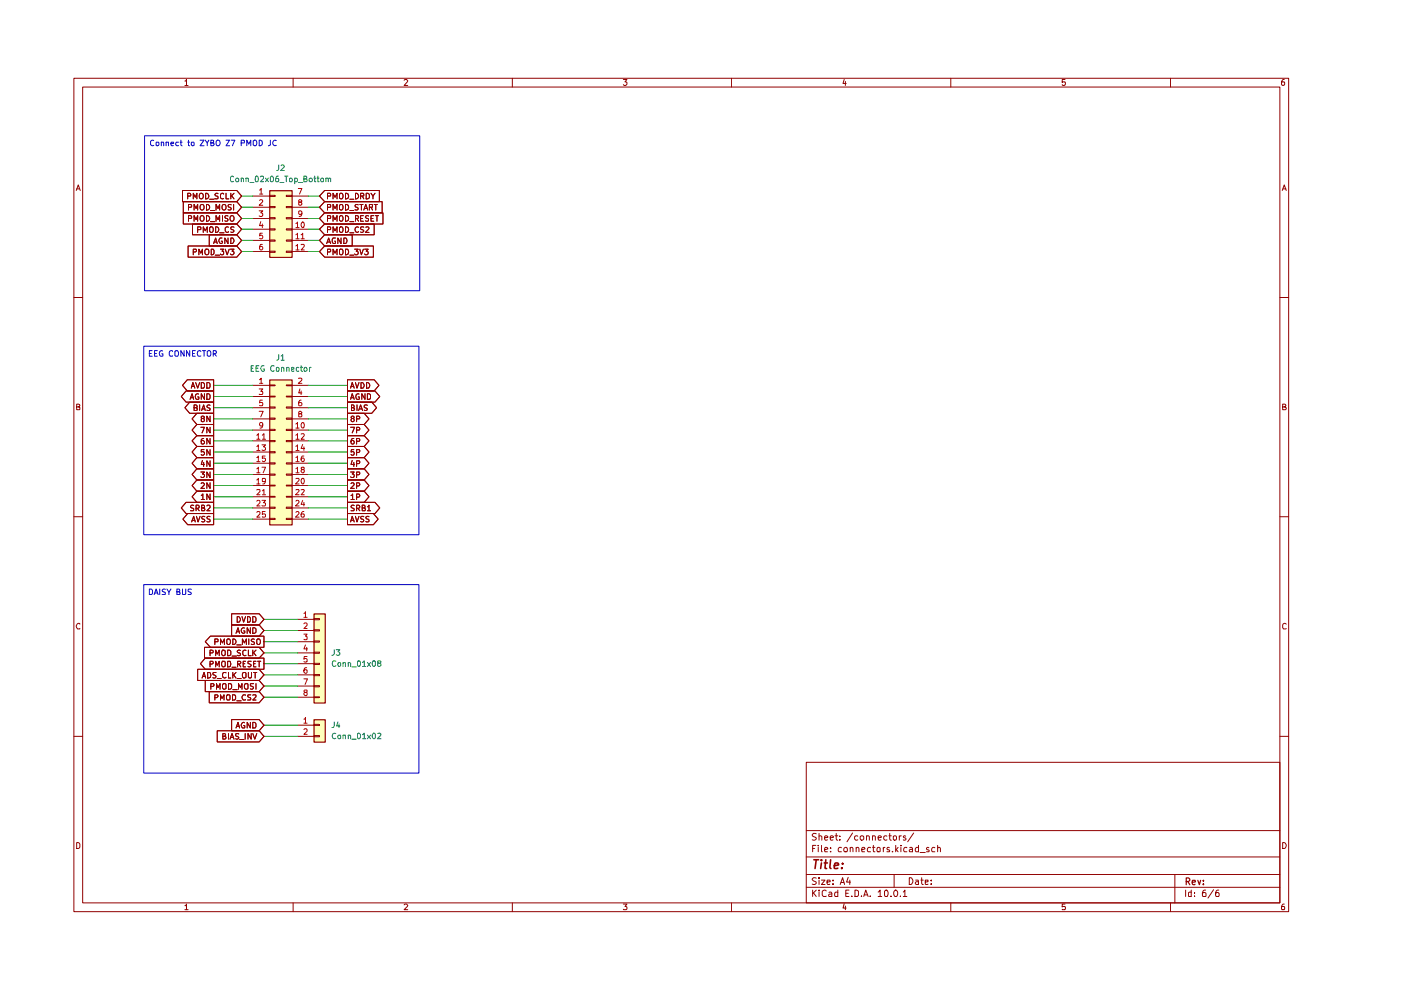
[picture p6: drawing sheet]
(kicad_sch
 (version 20260306)
 (generator "eeschema")
 (generator_version "10.0")
 (paper "A4")
 (lib_symbols
  (symbol "Connector_Generic:Conn_01x02"
   (pin_names
    (offset 1.016) (hide yes)) (exclude_from_sim no) (in_bom yes) (on_board yes)
   (in_pos_files yes)
   (duplicate_pin_numbers_are_jumpers no)
   (property "Reference" "J" (at 0 2.54 0) (show_name no) (do_not_autoplace no) (effects (font (size 1.27 1.27))))
   (property "Value" "Conn_01x02" (at 0 -5.08 0) (show_name no) (do_not_autoplace no) (effects (font (size 1.27 1.27))))
   (property "Footprint" "" (at 0 0 0) (show_name no) (do_not_autoplace no) (hide yes) (effects (font (size 1.27 1.27))))
   (property "Datasheet" "" (at 0 0 0) (show_name no) (do_not_autoplace no) (hide yes) (effects (font (size 1.27 1.27))))
   (property "Description" "Generic connector, single row, 01x02, script generated (kicad-library-utils/schlib/autogen/connector/)" (at 0 0 0) (show_name no) (do_not_autoplace no) (hide yes) (effects (font (size 1.27 1.27))))
   (symbol "Conn_01x02_1_1"
    (rectangle (start -1.27 1.27) (end 1.27 -3.81) (stroke (width 0.254) (type default)) (fill (type background)))
    (rectangle (start -1.27 0.127) (end 0 -0.127) (stroke (width 0.1524) (type default)) (fill (type none)))
    (rectangle (start -1.27 -2.413) (end 0 -2.667) (stroke (width 0.1524) (type default)) (fill (type none)))
    (pin passive line (at -5.08 0 0) (length 3.81) (name "Pin_1" (effects (font (size 1.27 1.27)))) (number "1" (effects (font (size 1.27 1.27)))))
    (pin passive line (at -5.08 -2.54 0) (length 3.81) (name "Pin_2" (effects (font (size 1.27 1.27)))) (number "2" (effects (font (size 1.27 1.27))))))
   (embedded_fonts no))
  (symbol "Connector_Generic:Conn_01x08"
   (pin_names
    (offset 1.016) (hide yes)) (exclude_from_sim no) (in_bom yes) (on_board yes)
   (in_pos_files yes)
   (duplicate_pin_numbers_are_jumpers no)
   (property "Reference" "J" (at 0 10.16 0) (show_name no) (do_not_autoplace no) (effects (font (size 1.27 1.27))))
   (property "Value" "Conn_01x08" (at 0 -12.7 0) (show_name no) (do_not_autoplace no) (effects (font (size 1.27 1.27))))
   (property "Footprint" "" (at 0 0 0) (show_name no) (do_not_autoplace no) (hide yes) (effects (font (size 1.27 1.27))))
   (property "Datasheet" "" (at 0 0 0) (show_name no) (do_not_autoplace no) (hide yes) (effects (font (size 1.27 1.27))))
   (property "Description" "Generic connector, single row, 01x08, script generated (kicad-library-utils/schlib/autogen/connector/)" (at 0 0 0) (show_name no) (do_not_autoplace no) (hide yes) (effects (font (size 1.27 1.27))))
   (symbol "Conn_01x08_1_1"
    (rectangle (start -1.27 8.89) (end 1.27 -11.43) (stroke (width 0.254) (type default)) (fill (type background)))
    (rectangle (start -1.27 7.747) (end 0 7.493) (stroke (width 0.1524) (type default)) (fill (type none)))
    (rectangle (start -1.27 5.207) (end 0 4.953) (stroke (width 0.1524) (type default)) (fill (type none)))
    (rectangle (start -1.27 2.667) (end 0 2.413) (stroke (width 0.1524) (type default)) (fill (type none)))
    (rectangle (start -1.27 0.127) (end 0 -0.127) (stroke (width 0.1524) (type default)) (fill (type none)))
    (rectangle (start -1.27 -2.413) (end 0 -2.667) (stroke (width 0.1524) (type default)) (fill (type none)))
    (rectangle (start -1.27 -4.953) (end 0 -5.207) (stroke (width 0.1524) (type default)) (fill (type none)))
    (rectangle (start -1.27 -7.493) (end 0 -7.747) (stroke (width 0.1524) (type default)) (fill (type none)))
    (rectangle (start -1.27 -10.033) (end 0 -10.287) (stroke (width 0.1524) (type default)) (fill (type none)))
    (pin passive line (at -5.08 7.62 0) (length 3.81) (name "Pin_1" (effects (font (size 1.27 1.27)))) (number "1" (effects (font (size 1.27 1.27)))))
    (pin passive line (at -5.08 5.08 0) (length 3.81) (name "Pin_2" (effects (font (size 1.27 1.27)))) (number "2" (effects (font (size 1.27 1.27)))))
    (pin passive line (at -5.08 2.54 0) (length 3.81) (name "Pin_3" (effects (font (size 1.27 1.27)))) (number "3" (effects (font (size 1.27 1.27)))))
    (pin passive line (at -5.08 0 0) (length 3.81) (name "Pin_4" (effects (font (size 1.27 1.27)))) (number "4" (effects (font (size 1.27 1.27)))))
    (pin passive line (at -5.08 -2.54 0) (length 3.81) (name "Pin_5" (effects (font (size 1.27 1.27)))) (number "5" (effects (font (size 1.27 1.27)))))
    (pin passive line (at -5.08 -5.08 0) (length 3.81) (name "Pin_6" (effects (font (size 1.27 1.27)))) (number "6" (effects (font (size 1.27 1.27)))))
    (pin passive line (at -5.08 -7.62 0) (length 3.81) (name "Pin_7" (effects (font (size 1.27 1.27)))) (number "7" (effects (font (size 1.27 1.27)))))
    (pin passive line (at -5.08 -10.16 0) (length 3.81) (name "Pin_8" (effects (font (size 1.27 1.27)))) (number "8" (effects (font (size 1.27 1.27))))))
   (embedded_fonts no))
  (symbol "Connector_Generic:Conn_02x06_Top_Bottom"
   (pin_names
    (offset 1.016) (hide yes)) (exclude_from_sim no) (in_bom yes) (on_board yes)
   (in_pos_files yes)
   (duplicate_pin_numbers_are_jumpers no)
   (property "Reference" "J" (at 1.27 7.62 0) (show_name no) (do_not_autoplace no) (effects (font (size 1.27 1.27))))
   (property "Value" "Conn_02x06_Top_Bottom" (at 1.27 -10.16 0) (show_name no) (do_not_autoplace no) (effects (font (size 1.27 1.27))))
   (property "Footprint" "" (at 0 0 0) (show_name no) (do_not_autoplace no) (hide yes) (effects (font (size 1.27 1.27))))
   (property "Datasheet" "" (at 0 0 0) (show_name no) (do_not_autoplace no) (hide yes) (effects (font (size 1.27 1.27))))
   (property "Description" "Generic connector, double row, 02x06, top/bottom pin numbering scheme (row 1: 1...pins_per_row, row2: pins_per_row+1 ... num_pins), script generated (kicad-library-utils/schlib/autogen/connector/)" (at 0 0 0) (show_name no) (do_not_autoplace no) (hide yes) (effects (font (size 1.27 1.27))))
   (symbol "Conn_02x06_Top_Bottom_1_1"
    (rectangle (start -1.27 6.35) (end 3.81 -8.89) (stroke (width 0.254) (type default)) (fill (type background)))
    (rectangle (start -1.27 5.207) (end 0 4.953) (stroke (width 0.1524) (type default)) (fill (type none)))
    (rectangle (start -1.27 2.667) (end 0 2.413) (stroke (width 0.1524) (type default)) (fill (type none)))
    (rectangle (start -1.27 0.127) (end 0 -0.127) (stroke (width 0.1524) (type default)) (fill (type none)))
    (rectangle (start -1.27 -2.413) (end 0 -2.667) (stroke (width 0.1524) (type default)) (fill (type none)))
    (rectangle (start -1.27 -4.953) (end 0 -5.207) (stroke (width 0.1524) (type default)) (fill (type none)))
    (rectangle (start -1.27 -7.493) (end 0 -7.747) (stroke (width 0.1524) (type default)) (fill (type none)))
    (rectangle (start 3.81 5.207) (end 2.54 4.953) (stroke (width 0.1524) (type default)) (fill (type none)))
    (rectangle (start 3.81 2.667) (end 2.54 2.413) (stroke (width 0.1524) (type default)) (fill (type none)))
    (rectangle (start 3.81 0.127) (end 2.54 -0.127) (stroke (width 0.1524) (type default)) (fill (type none)))
    (rectangle (start 3.81 -2.413) (end 2.54 -2.667) (stroke (width 0.1524) (type default)) (fill (type none)))
    (rectangle (start 3.81 -4.953) (end 2.54 -5.207) (stroke (width 0.1524) (type default)) (fill (type none)))
    (rectangle (start 3.81 -7.493) (end 2.54 -7.747) (stroke (width 0.1524) (type default)) (fill (type none)))
    (pin passive line (at -5.08 5.08 0) (length 3.81) (name "Pin_1" (effects (font (size 1.27 1.27)))) (number "1" (effects (font (size 1.27 1.27)))))
    (pin passive line (at -5.08 2.54 0) (length 3.81) (name "Pin_2" (effects (font (size 1.27 1.27)))) (number "2" (effects (font (size 1.27 1.27)))))
    (pin passive line (at -5.08 0 0) (length 3.81) (name "Pin_3" (effects (font (size 1.27 1.27)))) (number "3" (effects (font (size 1.27 1.27)))))
    (pin passive line (at -5.08 -2.54 0) (length 3.81) (name "Pin_4" (effects (font (size 1.27 1.27)))) (number "4" (effects (font (size 1.27 1.27)))))
    (pin passive line (at -5.08 -5.08 0) (length 3.81) (name "Pin_5" (effects (font (size 1.27 1.27)))) (number "5" (effects (font (size 1.27 1.27)))))
    (pin passive line (at -5.08 -7.62 0) (length 3.81) (name "Pin_6" (effects (font (size 1.27 1.27)))) (number "6" (effects (font (size 1.27 1.27)))))
    (pin passive line (at 7.62 5.08 180) (length 3.81) (name "Pin_7" (effects (font (size 1.27 1.27)))) (number "7" (effects (font (size 1.27 1.27)))))
    (pin passive line (at 7.62 2.54 180) (length 3.81) (name "Pin_8" (effects (font (size 1.27 1.27)))) (number "8" (effects (font (size 1.27 1.27)))))
    (pin passive line (at 7.62 0 180) (length 3.81) (name "Pin_9" (effects (font (size 1.27 1.27)))) (number "9" (effects (font (size 1.27 1.27)))))
    (pin passive line (at 7.62 -2.54 180) (length 3.81) (name "Pin_10" (effects (font (size 1.27 1.27)))) (number "10" (effects (font (size 1.27 1.27)))))
    (pin passive line (at 7.62 -5.08 180) (length 3.81) (name "Pin_11" (effects (font (size 1.27 1.27)))) (number "11" (effects (font (size 1.27 1.27)))))
    (pin passive line (at 7.62 -7.62 180) (length 3.81) (name "Pin_12" (effects (font (size 1.27 1.27)))) (number "12" (effects (font (size 1.27 1.27))))))
   (embedded_fonts no))
  (symbol "Connector_Generic:Conn_02x13_Odd_Even"
   (pin_names
    (offset 1.016) (hide yes)) (exclude_from_sim no) (in_bom yes) (on_board yes)
   (in_pos_files yes)
   (duplicate_pin_numbers_are_jumpers no)
   (property "Reference" "J" (at 1.27 17.78 0) (show_name no) (do_not_autoplace no) (effects (font (size 1.27 1.27))))
   (property "Value" "Conn_02x13_Odd_Even" (at 1.27 -17.78 0) (show_name no) (do_not_autoplace no) (effects (font (size 1.27 1.27))))
   (property "Footprint" "" (at 0 0 0) (show_name no) (do_not_autoplace no) (hide yes) (effects (font (size 1.27 1.27))))
   (property "Datasheet" "" (at 0 0 0) (show_name no) (do_not_autoplace no) (hide yes) (effects (font (size 1.27 1.27))))
   (property "Description" "Generic connector, double row, 02x13, odd/even pin numbering scheme (row 1 odd numbers, row 2 even numbers), script generated (kicad-library-utils/schlib/autogen/connector/)" (at 0 0 0) (show_name no) (do_not_autoplace no) (hide yes) (effects (font (size 1.27 1.27))))
   (symbol "Conn_02x13_Odd_Even_1_1"
    (rectangle (start -1.27 16.51) (end 3.81 -16.51) (stroke (width 0.254) (type default)) (fill (type background)))
    (rectangle (start -1.27 15.367) (end 0 15.113) (stroke (width 0.1524) (type default)) (fill (type none)))
    (rectangle (start -1.27 12.827) (end 0 12.573) (stroke (width 0.1524) (type default)) (fill (type none)))
    (rectangle (start -1.27 10.287) (end 0 10.033) (stroke (width 0.1524) (type default)) (fill (type none)))
    (rectangle (start -1.27 7.747) (end 0 7.493) (stroke (width 0.1524) (type default)) (fill (type none)))
    (rectangle (start -1.27 5.207) (end 0 4.953) (stroke (width 0.1524) (type default)) (fill (type none)))
    (rectangle (start -1.27 2.667) (end 0 2.413) (stroke (width 0.1524) (type default)) (fill (type none)))
    (rectangle (start -1.27 0.127) (end 0 -0.127) (stroke (width 0.1524) (type default)) (fill (type none)))
    (rectangle (start -1.27 -2.413) (end 0 -2.667) (stroke (width 0.1524) (type default)) (fill (type none)))
    (rectangle (start -1.27 -4.953) (end 0 -5.207) (stroke (width 0.1524) (type default)) (fill (type none)))
    (rectangle (start -1.27 -7.493) (end 0 -7.747) (stroke (width 0.1524) (type default)) (fill (type none)))
    (rectangle (start -1.27 -10.033) (end 0 -10.287) (stroke (width 0.1524) (type default)) (fill (type none)))
    (rectangle (start -1.27 -12.573) (end 0 -12.827) (stroke (width 0.1524) (type default)) (fill (type none)))
    (rectangle (start -1.27 -15.113) (end 0 -15.367) (stroke (width 0.1524) (type default)) (fill (type none)))
    (rectangle (start 3.81 15.367) (end 2.54 15.113) (stroke (width 0.1524) (type default)) (fill (type none)))
    (rectangle (start 3.81 12.827) (end 2.54 12.573) (stroke (width 0.1524) (type default)) (fill (type none)))
    (rectangle (start 3.81 10.287) (end 2.54 10.033) (stroke (width 0.1524) (type default)) (fill (type none)))
    (rectangle (start 3.81 7.747) (end 2.54 7.493) (stroke (width 0.1524) (type default)) (fill (type none)))
    (rectangle (start 3.81 5.207) (end 2.54 4.953) (stroke (width 0.1524) (type default)) (fill (type none)))
    (rectangle (start 3.81 2.667) (end 2.54 2.413) (stroke (width 0.1524) (type default)) (fill (type none)))
    (rectangle (start 3.81 0.127) (end 2.54 -0.127) (stroke (width 0.1524) (type default)) (fill (type none)))
    (rectangle (start 3.81 -2.413) (end 2.54 -2.667) (stroke (width 0.1524) (type default)) (fill (type none)))
    (rectangle (start 3.81 -4.953) (end 2.54 -5.207) (stroke (width 0.1524) (type default)) (fill (type none)))
    (rectangle (start 3.81 -7.493) (end 2.54 -7.747) (stroke (width 0.1524) (type default)) (fill (type none)))
    (rectangle (start 3.81 -10.033) (end 2.54 -10.287) (stroke (width 0.1524) (type default)) (fill (type none)))
    (rectangle (start 3.81 -12.573) (end 2.54 -12.827) (stroke (width 0.1524) (type default)) (fill (type none)))
    (rectangle (start 3.81 -15.113) (end 2.54 -15.367) (stroke (width 0.1524) (type default)) (fill (type none)))
    (pin passive line (at -5.08 15.24 0) (length 3.81) (name "Pin_1" (effects (font (size 1.27 1.27)))) (number "1" (effects (font (size 1.27 1.27)))))
    (pin passive line (at 7.62 15.24 180) (length 3.81) (name "Pin_2" (effects (font (size 1.27 1.27)))) (number "2" (effects (font (size 1.27 1.27)))))
    (pin passive line (at -5.08 12.7 0) (length 3.81) (name "Pin_3" (effects (font (size 1.27 1.27)))) (number "3" (effects (font (size 1.27 1.27)))))
    (pin passive line (at 7.62 12.7 180) (length 3.81) (name "Pin_4" (effects (font (size 1.27 1.27)))) (number "4" (effects (font (size 1.27 1.27)))))
    (pin passive line (at -5.08 10.16 0) (length 3.81) (name "Pin_5" (effects (font (size 1.27 1.27)))) (number "5" (effects (font (size 1.27 1.27)))))
    (pin passive line (at 7.62 10.16 180) (length 3.81) (name "Pin_6" (effects (font (size 1.27 1.27)))) (number "6" (effects (font (size 1.27 1.27)))))
    (pin passive line (at -5.08 7.62 0) (length 3.81) (name "Pin_7" (effects (font (size 1.27 1.27)))) (number "7" (effects (font (size 1.27 1.27)))))
    (pin passive line (at 7.62 7.62 180) (length 3.81) (name "Pin_8" (effects (font (size 1.27 1.27)))) (number "8" (effects (font (size 1.27 1.27)))))
    (pin passive line (at -5.08 5.08 0) (length 3.81) (name "Pin_9" (effects (font (size 1.27 1.27)))) (number "9" (effects (font (size 1.27 1.27)))))
    (pin passive line (at 7.62 5.08 180) (length 3.81) (name "Pin_10" (effects (font (size 1.27 1.27)))) (number "10" (effects (font (size 1.27 1.27)))))
    (pin passive line (at -5.08 2.54 0) (length 3.81) (name "Pin_11" (effects (font (size 1.27 1.27)))) (number "11" (effects (font (size 1.27 1.27)))))
    (pin passive line (at 7.62 2.54 180) (length 3.81) (name "Pin_12" (effects (font (size 1.27 1.27)))) (number "12" (effects (font (size 1.27 1.27)))))
    (pin passive line (at -5.08 0 0) (length 3.81) (name "Pin_13" (effects (font (size 1.27 1.27)))) (number "13" (effects (font (size 1.27 1.27)))))
    (pin passive line (at 7.62 0 180) (length 3.81) (name "Pin_14" (effects (font (size 1.27 1.27)))) (number "14" (effects (font (size 1.27 1.27)))))
    (pin passive line (at -5.08 -2.54 0) (length 3.81) (name "Pin_15" (effects (font (size 1.27 1.27)))) (number "15" (effects (font (size 1.27 1.27)))))
    (pin passive line (at 7.62 -2.54 180) (length 3.81) (name "Pin_16" (effects (font (size 1.27 1.27)))) (number "16" (effects (font (size 1.27 1.27)))))
    (pin passive line (at -5.08 -5.08 0) (length 3.81) (name "Pin_17" (effects (font (size 1.27 1.27)))) (number "17" (effects (font (size 1.27 1.27)))))
    (pin passive line (at 7.62 -5.08 180) (length 3.81) (name "Pin_18" (effects (font (size 1.27 1.27)))) (number "18" (effects (font (size 1.27 1.27)))))
    (pin passive line (at -5.08 -7.62 0) (length 3.81) (name "Pin_19" (effects (font (size 1.27 1.27)))) (number "19" (effects (font (size 1.27 1.27)))))
    (pin passive line (at 7.62 -7.62 180) (length 3.81) (name "Pin_20" (effects (font (size 1.27 1.27)))) (number "20" (effects (font (size 1.27 1.27)))))
    (pin passive line (at -5.08 -10.16 0) (length 3.81) (name "Pin_21" (effects (font (size 1.27 1.27)))) (number "21" (effects (font (size 1.27 1.27)))))
    (pin passive line (at 7.62 -10.16 180) (length 3.81) (name "Pin_22" (effects (font (size 1.27 1.27)))) (number "22" (effects (font (size 1.27 1.27)))))
    (pin passive line (at -5.08 -12.7 0) (length 3.81) (name "Pin_23" (effects (font (size 1.27 1.27)))) (number "23" (effects (font (size 1.27 1.27)))))
    (pin passive line (at 7.62 -12.7 180) (length 3.81) (name "Pin_24" (effects (font (size 1.27 1.27)))) (number "24" (effects (font (size 1.27 1.27)))))
    (pin passive line (at -5.08 -15.24 0) (length 3.81) (name "Pin_25" (effects (font (size 1.27 1.27)))) (number "25" (effects (font (size 1.27 1.27)))))
    (pin passive line (at 7.62 -15.24 180) (length 3.81) (name "Pin_26" (effects (font (size 1.27 1.27)))) (number "26" (effects (font (size 1.27 1.27))))))
   (embedded_fonts no)))
 (text_box "Connect to ZYBO Z7 PMOD JC"
  (exclude_from_sim no)
  (at 26.162 23.114 0)
  (size 62.738 35.306)
  (margins 0.9525 0.9525 0.9525 0.9525)
  (stroke (width 0) (type solid))
  (fill (type none))
  (effects (font (size 1.27 1.27)) (justify left top)))
 (text_box "DAISY BUS"
  (exclude_from_sim no)
  (at 25.908 125.476 0)
  (size 62.738 42.926)
  (margins 0.9525 0.9525 0.9525 0.9525)
  (stroke (width 0) (type solid))
  (fill (type none))
  (effects (font (size 1.27 1.27)) (justify left top)))
 (text_box "EEG CONNECTOR"
  (exclude_from_sim no)
  (at 25.908 71.12 0)
  (size 62.738 42.926)
  (margins 0.9525 0.9525 0.9525 0.9525)
  (stroke (width 0) (type solid))
  (fill (type none))
  (effects (font (size 1.27 1.27)) (justify left top)))
 (wire
  (pts (xy 48.26 49.53) (xy 50.8 49.53))
  (stroke (width 0) (type default)))
 (wire
  (pts (xy 63.5 102.87) (xy 72.39 102.87))
  (stroke (width 0) (type default)))
 (wire
  (pts (xy 63.5 44.45) (xy 66.04 44.45))
  (stroke (width 0) (type default)))
 (wire
  (pts (xy 50.8 87.63) (xy 41.91 87.63))
  (stroke (width 0) (type default)))
 (wire
  (pts (xy 50.8 90.17) (xy 41.91 90.17))
  (stroke (width 0) (type default)))
 (wire
  (pts (xy 63.5 90.17) (xy 72.39 90.17))
  (stroke (width 0) (type default)))
 (wire
  (pts (xy 41.91 80.01) (xy 50.8 80.01))
  (stroke (width 0) (type default)))
 (wire
  (pts (xy 53.34 135.89) (xy 60.96 135.89))
  (stroke (width 0) (type default)))
 (wire
  (pts (xy 63.5 100.33) (xy 72.39 100.33))
  (stroke (width 0) (type default)))
 (wire
  (pts (xy 53.34 148.59) (xy 60.96 148.59))
  (stroke (width 0) (type default)))
 (wire
  (pts (xy 63.5 36.83) (xy 66.04 36.83))
  (stroke (width 0) (type default)))
 (wire
  (pts (xy 63.5 92.71) (xy 72.39 92.71))
  (stroke (width 0) (type default)))
 (wire
  (pts (xy 50.8 110.49) (xy 41.91 110.49))
  (stroke (width 0) (type default)))
 (wire
  (pts (xy 63.5 82.55) (xy 72.39 82.55))
  (stroke (width 0) (type default)))
 (wire
  (pts (xy 50.8 102.87) (xy 41.91 102.87))
  (stroke (width 0) (type default)))
 (wire
  (pts (xy 41.91 82.55) (xy 50.8 82.55))
  (stroke (width 0) (type default)))
 (wire
  (pts (xy 63.5 41.91) (xy 66.04 41.91))
  (stroke (width 0) (type default)))
 (wire
  (pts (xy 63.5 46.99) (xy 66.04 46.99))
  (stroke (width 0) (type default)))
 (wire
  (pts (xy 48.26 41.91) (xy 50.8 41.91))
  (stroke (width 0) (type default)))
 (wire
  (pts (xy 53.34 140.97) (xy 60.96 140.97))
  (stroke (width 0) (type default)))
 (wire
  (pts (xy 53.34 138.43) (xy 60.96 138.43))
  (stroke (width 0) (type default)))
 (wire
  (pts (xy 63.5 110.49) (xy 72.39 110.49))
  (stroke (width 0) (type default)))
 (wire
  (pts (xy 41.91 85.09) (xy 50.8 85.09))
  (stroke (width 0) (type default)))
 (wire
  (pts (xy 50.8 92.71) (xy 41.91 92.71))
  (stroke (width 0) (type default)))
 (wire
  (pts (xy 48.26 44.45) (xy 50.8 44.45))
  (stroke (width 0) (type default)))
 (wire
  (pts (xy 50.8 97.79) (xy 41.91 97.79))
  (stroke (width 0) (type default)))
 (wire
  (pts (xy 53.34 146.05) (xy 60.96 146.05))
  (stroke (width 0) (type default)))
 (wire
  (pts (xy 48.26 39.37) (xy 50.8 39.37))
  (stroke (width 0) (type default)))
 (wire
  (pts (xy 63.5 87.63) (xy 72.39 87.63))
  (stroke (width 0) (type default)))
 (wire
  (pts (xy 48.26 36.83) (xy 50.8 36.83))
  (stroke (width 0) (type default)))
 (wire
  (pts (xy 53.34 143.51) (xy 60.96 143.51))
  (stroke (width 0) (type default)))
 (wire
  (pts (xy 63.5 80.01) (xy 72.39 80.01))
  (stroke (width 0) (type default)))
 (wire
  (pts (xy 50.8 95.25) (xy 41.91 95.25))
  (stroke (width 0) (type default)))
 (wire
  (pts (xy 48.26 46.99) (xy 50.8 46.99))
  (stroke (width 0) (type default)))
 (wire
  (pts (xy 63.5 105.41) (xy 72.39 105.41))
  (stroke (width 0) (type default)))
 (wire
  (pts (xy 63.5 49.53) (xy 66.04 49.53))
  (stroke (width 0) (type default)))
 (wire
  (pts (xy 53.34 157.48) (xy 60.96 157.48))
  (stroke (width 0) (type default)))
 (wire
  (pts (xy 50.8 100.33) (xy 41.91 100.33))
  (stroke (width 0) (type default)))
 (wire
  (pts (xy 63.5 85.09) (xy 72.39 85.09))
  (stroke (width 0) (type default)))
 (wire
  (pts (xy 53.34 133.35) (xy 60.96 133.35))
  (stroke (width 0) (type default)))
 (wire
  (pts (xy 63.5 107.95) (xy 72.39 107.95))
  (stroke (width 0) (type default)))
 (wire
  (pts (xy 50.8 107.95) (xy 41.91 107.95))
  (stroke (width 0) (type default)))
 (wire
  (pts (xy 63.5 39.37) (xy 66.04 39.37))
  (stroke (width 0) (type default)))
 (wire
  (pts (xy 63.5 97.79) (xy 72.39 97.79))
  (stroke (width 0) (type default)))
 (wire
  (pts (xy 53.34 160.02) (xy 60.96 160.02))
  (stroke (width 0) (type default)))
 (wire
  (pts (xy 53.34 151.13) (xy 60.96 151.13))
  (stroke (width 0) (type default)))
 (wire
  (pts (xy 50.8 105.41) (xy 41.91 105.41))
  (stroke (width 0) (type default)))
 (wire
  (pts (xy 63.5 95.25) (xy 72.39 95.25))
  (stroke (width 0) (type default)))
 (global_label "3N"
  (shape output)
  (at 41.91 100.33 180)
  (fields_autoplaced yes)
  (effects (font (size 1.27 1.27)) (justify right))
  (property "Intersheetrefs" "${INTERSHEET_REFS}" (at 36.3848 100.33 0) (hide yes) (show_name no) (do_not_autoplace no) (effects (font (size 1.27 1.27)) (justify right))))
 (global_label "AGND"
  (shape output)
  (at 72.39 82.55 0)
  (fields_autoplaced yes)
  (effects (font (size 1.27 1.27)) (justify left))
  (property "Intersheetrefs" "${INTERSHEET_REFS}" (at 80.3343 82.55 0) (hide yes) (show_name no) (do_not_autoplace no) (effects (font (size 1.27 1.27)) (justify left))))
 (global_label "PMOD_START"
  (shape input)
  (at 66.04 39.37 0)
  (fields_autoplaced yes)
  (effects (font (size 1.27 1.27)) (justify left))
  (property "Intersheetrefs" "${INTERSHEET_REFS}" (at 80.818 39.37 0) (hide yes) (show_name no) (do_not_autoplace no) (effects (font (size 1.27 1.27)) (justify left))))
 (global_label "BIAS"
  (shape output)
  (at 41.91 85.09 180)
  (fields_autoplaced yes)
  (effects (font (size 1.27 1.27)) (justify right))
  (property "Intersheetrefs" "${INTERSHEET_REFS}" (at 34.7519 85.09 0) (hide yes) (show_name no) (do_not_autoplace no) (effects (font (size 1.27 1.27)) (justify right))))
 (global_label "PMOD_MOSI"
  (shape input)
  (at 53.34 148.59 180)
  (fields_autoplaced yes)
  (effects (font (size 1.27 1.27)) (justify right))
  (property "Intersheetrefs" "${INTERSHEET_REFS}" (at 39.4691 148.59 0) (hide yes) (show_name no) (do_not_autoplace no) (effects (font (size 1.27 1.27)) (justify right))))
 (global_label "AGND"
  (shape input)
  (at 53.34 135.89 180)
  (fields_autoplaced yes)
  (effects (font (size 1.27 1.27)) (justify right))
  (property "Intersheetrefs" "${INTERSHEET_REFS}" (at 45.3957 135.89 0) (hide yes) (show_name no) (do_not_autoplace no) (effects (font (size 1.27 1.27)) (justify right))))
 (global_label "1P"
  (shape output)
  (at 72.39 105.41 0)
  (fields_autoplaced yes)
  (effects (font (size 1.27 1.27)) (justify left))
  (property "Intersheetrefs" "${INTERSHEET_REFS}" (at 77.8547 105.41 0) (hide yes) (show_name no) (do_not_autoplace no) (effects (font (size 1.27 1.27)) (justify left))))
 (global_label "PMOD_MISO"
  (shape input)
  (at 48.26 41.91 180)
  (fields_autoplaced yes)
  (effects (font (size 1.27 1.27)) (justify right))
  (property "Intersheetrefs" "${INTERSHEET_REFS}" (at 34.3891 41.91 0) (hide yes) (show_name no) (do_not_autoplace no) (effects (font (size 1.27 1.27)) (justify right))))
 (global_label "2N"
  (shape output)
  (at 41.91 102.87 180)
  (fields_autoplaced yes)
  (effects (font (size 1.27 1.27)) (justify right))
  (property "Intersheetrefs" "${INTERSHEET_REFS}" (at 36.3848 102.87 0) (hide yes) (show_name no) (do_not_autoplace no) (effects (font (size 1.27 1.27)) (justify right))))
 (global_label "AVSS"
  (shape output)
  (at 41.91 110.49 180)
  (fields_autoplaced yes)
  (effects (font (size 1.27 1.27)) (justify right))
  (property "Intersheetrefs" "${INTERSHEET_REFS}" (at 34.3286 110.49 0) (hide yes) (show_name no) (do_not_autoplace no) (effects (font (size 1.27 1.27)) (justify right))))
 (global_label "DVDD"
  (shape input)
  (at 53.34 133.35 180)
  (fields_autoplaced yes)
  (effects (font (size 1.27 1.27)) (justify right))
  (property "Intersheetrefs" "${INTERSHEET_REFS}" (at 45.4562 133.35 0) (hide yes) (show_name no) (do_not_autoplace no) (effects (font (size 1.27 1.27)) (justify right))))
 (global_label "SRB1"
  (shape output)
  (at 72.39 107.95 0)
  (fields_autoplaced yes)
  (effects (font (size 1.27 1.27)) (justify left))
  (property "Intersheetrefs" "${INTERSHEET_REFS}" (at 80.3342 107.95 0) (hide yes) (show_name no) (do_not_autoplace no) (effects (font (size 1.27 1.27)) (justify left))))
 (global_label "8P"
  (shape output)
  (at 72.39 87.63 0)
  (fields_autoplaced yes)
  (effects (font (size 1.27 1.27)) (justify left))
  (property "Intersheetrefs" "${INTERSHEET_REFS}" (at 77.8547 87.63 0) (hide yes) (show_name no) (do_not_autoplace no) (effects (font (size 1.27 1.27)) (justify left))))
 (global_label "PMOD_SCLK"
  (shape input)
  (at 53.34 140.97 180)
  (fields_autoplaced yes)
  (effects (font (size 1.27 1.27)) (justify right))
  (property "Intersheetrefs" "${INTERSHEET_REFS}" (at 39.2877 140.97 0) (hide yes) (show_name no) (do_not_autoplace no) (effects (font (size 1.27 1.27)) (justify right))))
 (global_label "PMOD_3V3"
  (shape input)
  (at 66.04 49.53 0)
  (fields_autoplaced yes)
  (effects (font (size 1.27 1.27)) (justify left))
  (property "Intersheetrefs" "${INTERSHEET_REFS}" (at 78.8223 49.53 0) (hide yes) (show_name no) (do_not_autoplace no) (effects (font (size 1.27 1.27)) (justify left))))
 (global_label "AGND"
  (shape input)
  (at 66.04 46.99 0)
  (fields_autoplaced yes)
  (effects (font (size 1.27 1.27)) (justify left))
  (property "Intersheetrefs" "${INTERSHEET_REFS}" (at 73.9843 46.99 0) (hide yes) (show_name no) (do_not_autoplace no) (effects (font (size 1.27 1.27)) (justify left))))
 (global_label "2P"
  (shape output)
  (at 72.39 102.87 0)
  (fields_autoplaced yes)
  (effects (font (size 1.27 1.27)) (justify left))
  (property "Intersheetrefs" "${INTERSHEET_REFS}" (at 77.8547 102.87 0) (hide yes) (show_name no) (do_not_autoplace no) (effects (font (size 1.27 1.27)) (justify left))))
 (global_label "PMOD_CS2"
  (shape input)
  (at 66.04 44.45 0)
  (fields_autoplaced yes)
  (effects (font (size 1.27 1.27)) (justify left))
  (property "Intersheetrefs" "${INTERSHEET_REFS}" (at 79.0037 44.45 0) (hide yes) (show_name no) (do_not_autoplace no) (effects (font (size 1.27 1.27)) (justify left))))
 (global_label "AGND"
  (shape output)
  (at 41.91 82.55 180)
  (fields_autoplaced yes)
  (effects (font (size 1.27 1.27)) (justify right))
  (property "Intersheetrefs" "${INTERSHEET_REFS}" (at 33.9657 82.55 0) (hide yes) (show_name no) (do_not_autoplace no) (effects (font (size 1.27 1.27)) (justify right))))
 (global_label "6N"
  (shape output)
  (at 41.91 92.71 180)
  (fields_autoplaced yes)
  (effects (font (size 1.27 1.27)) (justify right))
  (property "Intersheetrefs" "${INTERSHEET_REFS}" (at 36.3848 92.71 0) (hide yes) (show_name no) (do_not_autoplace no) (effects (font (size 1.27 1.27)) (justify right))))
 (global_label "PMOD_MISO"
  (shape output)
  (at 53.34 138.43 180)
  (fields_autoplaced yes)
  (effects (font (size 1.27 1.27)) (justify right))
  (property "Intersheetrefs" "${INTERSHEET_REFS}" (at 39.4691 138.43 0) (hide yes) (show_name no) (do_not_autoplace no) (effects (font (size 1.27 1.27)) (justify right))))
 (global_label "PMOD_CS2"
  (shape input)
  (at 53.34 151.13 180)
  (fields_autoplaced yes)
  (effects (font (size 1.27 1.27)) (justify right))
  (property "Intersheetrefs" "${INTERSHEET_REFS}" (at 40.3763 151.13 0) (hide yes) (show_name no) (do_not_autoplace no) (effects (font (size 1.27 1.27)) (justify right))))
 (global_label "4N"
  (shape output)
  (at 41.91 97.79 180)
  (fields_autoplaced yes)
  (effects (font (size 1.27 1.27)) (justify right))
  (property "Intersheetrefs" "${INTERSHEET_REFS}" (at 36.3848 97.79 0) (hide yes) (show_name no) (do_not_autoplace no) (effects (font (size 1.27 1.27)) (justify right))))
 (global_label "BIAS_INV"
  (shape input)
  (at 53.34 160.02 180)
  (fields_autoplaced yes)
  (effects (font (size 1.27 1.27)) (justify right))
  (property "Intersheetrefs" "${INTERSHEET_REFS}" (at 42.1904 160.02 0) (hide yes) (show_name no) (do_not_autoplace no) (effects (font (size 1.27 1.27)) (justify right))))
 (global_label "PMOD_3V3"
  (shape input)
  (at 48.26 49.53 180)
  (fields_autoplaced yes)
  (effects (font (size 1.27 1.27)) (justify right))
  (property "Intersheetrefs" "${INTERSHEET_REFS}" (at 35.4777 49.53 0) (hide yes) (show_name no) (do_not_autoplace no) (effects (font (size 1.27 1.27)) (justify right))))
 (global_label "8N"
  (shape output)
  (at 41.91 87.63 180)
  (fields_autoplaced yes)
  (effects (font (size 1.27 1.27)) (justify right))
  (property "Intersheetrefs" "${INTERSHEET_REFS}" (at 36.3848 87.63 0) (hide yes) (show_name no) (do_not_autoplace no) (effects (font (size 1.27 1.27)) (justify right))))
 (global_label "PMOD_RESET"
  (shape input)
  (at 66.04 41.91 0)
  (fields_autoplaced yes)
  (effects (font (size 1.27 1.27)) (justify left))
  (property "Intersheetrefs" "${INTERSHEET_REFS}" (at 81.0598 41.91 0) (hide yes) (show_name no) (do_not_autoplace no) (effects (font (size 1.27 1.27)) (justify left))))
 (global_label "PMOD_DRDY"
  (shape input)
  (at 66.04 36.83 0)
  (fields_autoplaced yes)
  (effects (font (size 1.27 1.27)) (justify left))
  (property "Intersheetrefs" "${INTERSHEET_REFS}" (at 80.2133 36.83 0) (hide yes) (show_name no) (do_not_autoplace no) (effects (font (size 1.27 1.27)) (justify left))))
 (global_label "AVDD"
  (shape output)
  (at 41.91 80.01 180)
  (fields_autoplaced yes)
  (effects (font (size 1.27 1.27)) (justify right))
  (property "Intersheetrefs" "${INTERSHEET_REFS}" (at 34.2076 80.01 0) (hide yes) (show_name no) (do_not_autoplace no) (effects (font (size 1.27 1.27)) (justify right))))
 (global_label "3P"
  (shape output)
  (at 72.39 100.33 0)
  (fields_autoplaced yes)
  (effects (font (size 1.27 1.27)) (justify left))
  (property "Intersheetrefs" "${INTERSHEET_REFS}" (at 77.8547 100.33 0) (hide yes) (show_name no) (do_not_autoplace no) (effects (font (size 1.27 1.27)) (justify left))))
 (global_label "7N"
  (shape output)
  (at 41.91 90.17 180)
  (fields_autoplaced yes)
  (effects (font (size 1.27 1.27)) (justify right))
  (property "Intersheetrefs" "${INTERSHEET_REFS}" (at 36.3848 90.17 0) (hide yes) (show_name no) (do_not_autoplace no) (effects (font (size 1.27 1.27)) (justify right))))
 (global_label "AGND"
  (shape input)
  (at 48.26 46.99 180)
  (fields_autoplaced yes)
  (effects (font (size 1.27 1.27)) (justify right))
  (property "Intersheetrefs" "${INTERSHEET_REFS}" (at 40.3157 46.99 0) (hide yes) (show_name no) (do_not_autoplace no) (effects (font (size 1.27 1.27)) (justify right))))
 (global_label "SRB2"
  (shape output)
  (at 41.91 107.95 180)
  (fields_autoplaced yes)
  (effects (font (size 1.27 1.27)) (justify right))
  (property "Intersheetrefs" "${INTERSHEET_REFS}" (at 33.9658 107.95 0) (hide yes) (show_name no) (do_not_autoplace no) (effects (font (size 1.27 1.27)) (justify right))))
 (global_label "BIAS"
  (shape output)
  (at 72.39 85.09 0)
  (fields_autoplaced yes)
  (effects (font (size 1.27 1.27)) (justify left))
  (property "Intersheetrefs" "${INTERSHEET_REFS}" (at 79.5481 85.09 0) (hide yes) (show_name no) (do_not_autoplace no) (effects (font (size 1.27 1.27)) (justify left))))
 (global_label "AVDD"
  (shape output)
  (at 72.39 80.01 0)
  (fields_autoplaced yes)
  (effects (font (size 1.27 1.27)) (justify left))
  (property "Intersheetrefs" "${INTERSHEET_REFS}" (at 80.0924 80.01 0) (hide yes) (show_name no) (do_not_autoplace no) (effects (font (size 1.27 1.27)) (justify left))))
 (global_label "1N"
  (shape output)
  (at 41.91 105.41 180)
  (fields_autoplaced yes)
  (effects (font (size 1.27 1.27)) (justify right))
  (property "Intersheetrefs" "${INTERSHEET_REFS}" (at 36.3848 105.41 0) (hide yes) (show_name no) (do_not_autoplace no) (effects (font (size 1.27 1.27)) (justify right))))
 (global_label "AVSS"
  (shape output)
  (at 72.39 110.49 0)
  (fields_autoplaced yes)
  (effects (font (size 1.27 1.27)) (justify left))
  (property "Intersheetrefs" "${INTERSHEET_REFS}" (at 79.9714 110.49 0) (hide yes) (show_name no) (do_not_autoplace no) (effects (font (size 1.27 1.27)) (justify left))))
 (global_label "5N"
  (shape output)
  (at 41.91 95.25 180)
  (fields_autoplaced yes)
  (effects (font (size 1.27 1.27)) (justify right))
  (property "Intersheetrefs" "${INTERSHEET_REFS}" (at 36.3848 95.25 0) (hide yes) (show_name no) (do_not_autoplace no) (effects (font (size 1.27 1.27)) (justify right))))
 (global_label "5P"
  (shape output)
  (at 72.39 95.25 0)
  (fields_autoplaced yes)
  (effects (font (size 1.27 1.27)) (justify left))
  (property "Intersheetrefs" "${INTERSHEET_REFS}" (at 77.8547 95.25 0) (hide yes) (show_name no) (do_not_autoplace no) (effects (font (size 1.27 1.27)) (justify left))))
 (global_label "6P"
  (shape output)
  (at 72.39 92.71 0)
  (fields_autoplaced yes)
  (effects (font (size 1.27 1.27)) (justify left))
  (property "Intersheetrefs" "${INTERSHEET_REFS}" (at 77.8547 92.71 0) (hide yes) (show_name no) (do_not_autoplace no) (effects (font (size 1.27 1.27)) (justify left))))
 (global_label "PMOD_RESET"
  (shape output)
  (at 53.34 143.51 180)
  (fields_autoplaced yes)
  (effects (font (size 1.27 1.27)) (justify right))
  (property "Intersheetrefs" "${INTERSHEET_REFS}" (at 38.3202 143.51 0) (hide yes) (show_name no) (do_not_autoplace no) (effects (font (size 1.27 1.27)) (justify right))))
 (global_label "PMOD_MOSI"
  (shape input)
  (at 48.26 39.37 180)
  (fields_autoplaced yes)
  (effects (font (size 1.27 1.27)) (justify right))
  (property "Intersheetrefs" "${INTERSHEET_REFS}" (at 34.3891 39.37 0) (hide yes) (show_name no) (do_not_autoplace no) (effects (font (size 1.27 1.27)) (justify right))))
 (global_label "ADS_CLK_OUT"
  (shape input)
  (at 53.34 146.05 180)
  (fields_autoplaced yes)
  (effects (font (size 1.27 1.27)) (justify right))
  (property "Intersheetrefs" "${INTERSHEET_REFS}" (at 37.6548 146.05 0) (hide yes) (show_name no) (do_not_autoplace no) (effects (font (size 1.27 1.27)) (justify right))))
 (global_label "PMOD_CS"
  (shape input)
  (at 48.26 44.45 180)
  (fields_autoplaced yes)
  (effects (font (size 1.27 1.27)) (justify right))
  (property "Intersheetrefs" "${INTERSHEET_REFS}" (at 36.5058 44.45 0) (hide yes) (show_name no) (do_not_autoplace no) (effects (font (size 1.27 1.27)) (justify right))))
 (global_label "PMOD_SCLK"
  (shape input)
  (at 48.26 36.83 180)
  (fields_autoplaced yes)
  (effects (font (size 1.27 1.27)) (justify right))
  (property "Intersheetrefs" "${INTERSHEET_REFS}" (at 34.2077 36.83 0) (hide yes) (show_name no) (do_not_autoplace no) (effects (font (size 1.27 1.27)) (justify right))))
 (global_label "4P"
  (shape output)
  (at 72.39 97.79 0)
  (fields_autoplaced yes)
  (effects (font (size 1.27 1.27)) (justify left))
  (property "Intersheetrefs" "${INTERSHEET_REFS}" (at 77.8547 97.79 0) (hide yes) (show_name no) (do_not_autoplace no) (effects (font (size 1.27 1.27)) (justify left))))
 (global_label "7P"
  (shape output)
  (at 72.39 90.17 0)
  (fields_autoplaced yes)
  (effects (font (size 1.27 1.27)) (justify left))
  (property "Intersheetrefs" "${INTERSHEET_REFS}" (at 77.8547 90.17 0) (hide yes) (show_name no) (do_not_autoplace no) (effects (font (size 1.27 1.27)) (justify left))))
 (global_label "AGND"
  (shape input)
  (at 53.34 157.48 180)
  (fields_autoplaced yes)
  (effects (font (size 1.27 1.27)) (justify right))
  (property "Intersheetrefs" "${INTERSHEET_REFS}" (at 45.3957 157.48 0) (hide yes) (show_name no) (do_not_autoplace no) (effects (font (size 1.27 1.27)) (justify right))))
 (symbol
  (lib_id "Connector_Generic:Conn_01x02")
  (at 66.04 157.48 0)
  (unit 1)
  (body_style 1)
  (exclude_from_sim no)
  (in_bom yes)
  (on_board yes)
  (in_pos_files yes)
  (dnp no)
  (fields_autoplaced yes)
  (property "Reference" "J4" (at 68.58 157.4799 0) (show_name no) (do_not_autoplace no) (effects (font (size 1.27 1.27)) (justify left)))
  (property "Value" "Conn_01x02" (at 68.58 160.0199 0) (show_name no) (do_not_autoplace no) (effects (font (size 1.27 1.27)) (justify left)))
  (property "Footprint" "Connector_PinSocket_2.54mm:PinSocket_1x02_P2.54mm_Vertical" (at 66.04 157.48 0) (hide yes) (show_name no) (do_not_autoplace no) (effects (font (size 1.27 1.27))))
  (property "Datasheet" "" (at 66.04 157.48 0) (hide yes) (show_name no) (do_not_autoplace no) (effects (font (size 1.27 1.27))))
  (property "Description" "Generic connector, single row, 01x02, script generated (kicad-library-utils/schlib/autogen/connector/)" (at 66.04 157.48 0) (hide yes) (show_name no) (do_not_autoplace no) (effects (font (size 1.27 1.27))))
  (pin "2")
  (pin "1"))
 (symbol
  (lib_id "Connector_Generic:Conn_01x08")
  (at 66.04 140.97 0)
  (unit 1)
  (body_style 1)
  (exclude_from_sim no)
  (in_bom yes)
  (on_board yes)
  (in_pos_files yes)
  (dnp no)
  (fields_autoplaced yes)
  (property "Reference" "J3" (at 68.58 140.9699 0) (show_name no) (do_not_autoplace no) (effects (font (size 1.27 1.27)) (justify left)))
  (property "Value" "Conn_01x08" (at 68.58 143.5099 0) (show_name no) (do_not_autoplace no) (effects (font (size 1.27 1.27)) (justify left)))
  (property "Footprint" "Connector_PinSocket_2.54mm:PinSocket_1x08_P2.54mm_Vertical" (at 66.04 140.97 0) (hide yes) (show_name no) (do_not_autoplace no) (effects (font (size 1.27 1.27))))
  (property "Datasheet" "" (at 66.04 140.97 0) (hide yes) (show_name no) (do_not_autoplace no) (effects (font (size 1.27 1.27))))
  (property "Description" "Generic connector, single row, 01x08, script generated (kicad-library-utils/schlib/autogen/connector/)" (at 66.04 140.97 0) (hide yes) (show_name no) (do_not_autoplace no) (effects (font (size 1.27 1.27))))
  (pin "4")
  (pin "5")
  (pin "7")
  (pin "6")
  (pin "1")
  (pin "2")
  (pin "3")
  (pin "8"))
 (symbol
  (lib_id "Connector_Generic:Conn_02x13_Odd_Even")
  (at 55.88 95.25 0)
  (unit 1)
  (body_style 1)
  (exclude_from_sim no)
  (in_bom yes)
  (on_board yes)
  (in_pos_files yes)
  (dnp no)
  (fields_autoplaced yes)
  (property "Reference" "J1" (at 57.15 73.66 0) (show_name no) (do_not_autoplace no) (effects (font (size 1.27 1.27))))
  (property "Value" "EEG Connector" (at 57.15 76.2 0) (show_name no) (do_not_autoplace no) (effects (font (size 1.27 1.27))))
  (property "Footprint" "myLibrary:PinHeader_2x13_P2.54mm_Horizontal_mirror" (at 55.88 95.25 0) (hide yes) (show_name no) (do_not_autoplace no) (effects (font (size 1.27 1.27))))
  (property "Datasheet" "" (at 55.88 95.25 0) (hide yes) (show_name no) (do_not_autoplace no) (effects (font (size 1.27 1.27))))
  (property "Description" "Generic connector, double row, 02x13, odd/even pin numbering scheme (row 1 odd numbers, row 2 even numbers), script generated (kicad-library-utils/schlib/autogen/connector/)" (at 55.88 95.25 0) (hide yes) (show_name no) (do_not_autoplace no) (effects (font (size 1.27 1.27))))
  (pin "17")
  (pin "6")
  (pin "16")
  (pin "5")
  (pin "3")
  (pin "2")
  (pin "14")
  (pin "13")
  (pin "7")
  (pin "15")
  (pin "9")
  (pin "11")
  (pin "12")
  (pin "10")
  (pin "8")
  (pin "1")
  (pin "4")
  (pin "24")
  (pin "26")
  (pin "21")
  (pin "18")
  (pin "19")
  (pin "22")
  (pin "23")
  (pin "25")
  (pin "20"))
 (symbol
  (lib_id "Connector_Generic:Conn_02x06_Top_Bottom")
  (at 55.88 41.91 0)
  (unit 1)
  (body_style 1)
  (exclude_from_sim no)
  (in_bom yes)
  (on_board yes)
  (in_pos_files yes)
  (dnp no)
  (fields_autoplaced yes)
  (property "Reference" "J2" (at 57.15 30.48 0) (show_name no) (do_not_autoplace no) (effects (font (size 1.27 1.27))))
  (property "Value" "Conn_02x06_Top_Bottom" (at 57.15 33.02 0) (show_name no) (do_not_autoplace no) (effects (font (size 1.27 1.27))))
  (property "Footprint" "myLibrary:PinHeader_2x06_P2.54mm_Horizontal_pmod" (at 55.88 41.91 0) (hide yes) (show_name no) (do_not_autoplace no) (effects (font (size 1.27 1.27))))
  (property "Datasheet" "" (at 55.88 41.91 0) (hide yes) (show_name no) (do_not_autoplace no) (effects (font (size 1.27 1.27))))
  (property "Description" "Generic connector, double row, 02x06, top/bottom pin numbering scheme (row 1: 1...pins_per_row, row2: pins_per_row+1 ... num_pins), script generated (kicad-library-utils/schlib/autogen/connector/)" (at 55.88 41.91 0) (hide yes) (show_name no) (do_not_autoplace no) (effects (font (size 1.27 1.27))))
  (pin "7")
  (pin "1")
  (pin "9")
  (pin "8")
  (pin "3")
  (pin "2")
  (pin "6")
  (pin "5")
  (pin "10")
  (pin "4")
  (pin "12")
  (pin "11")))
